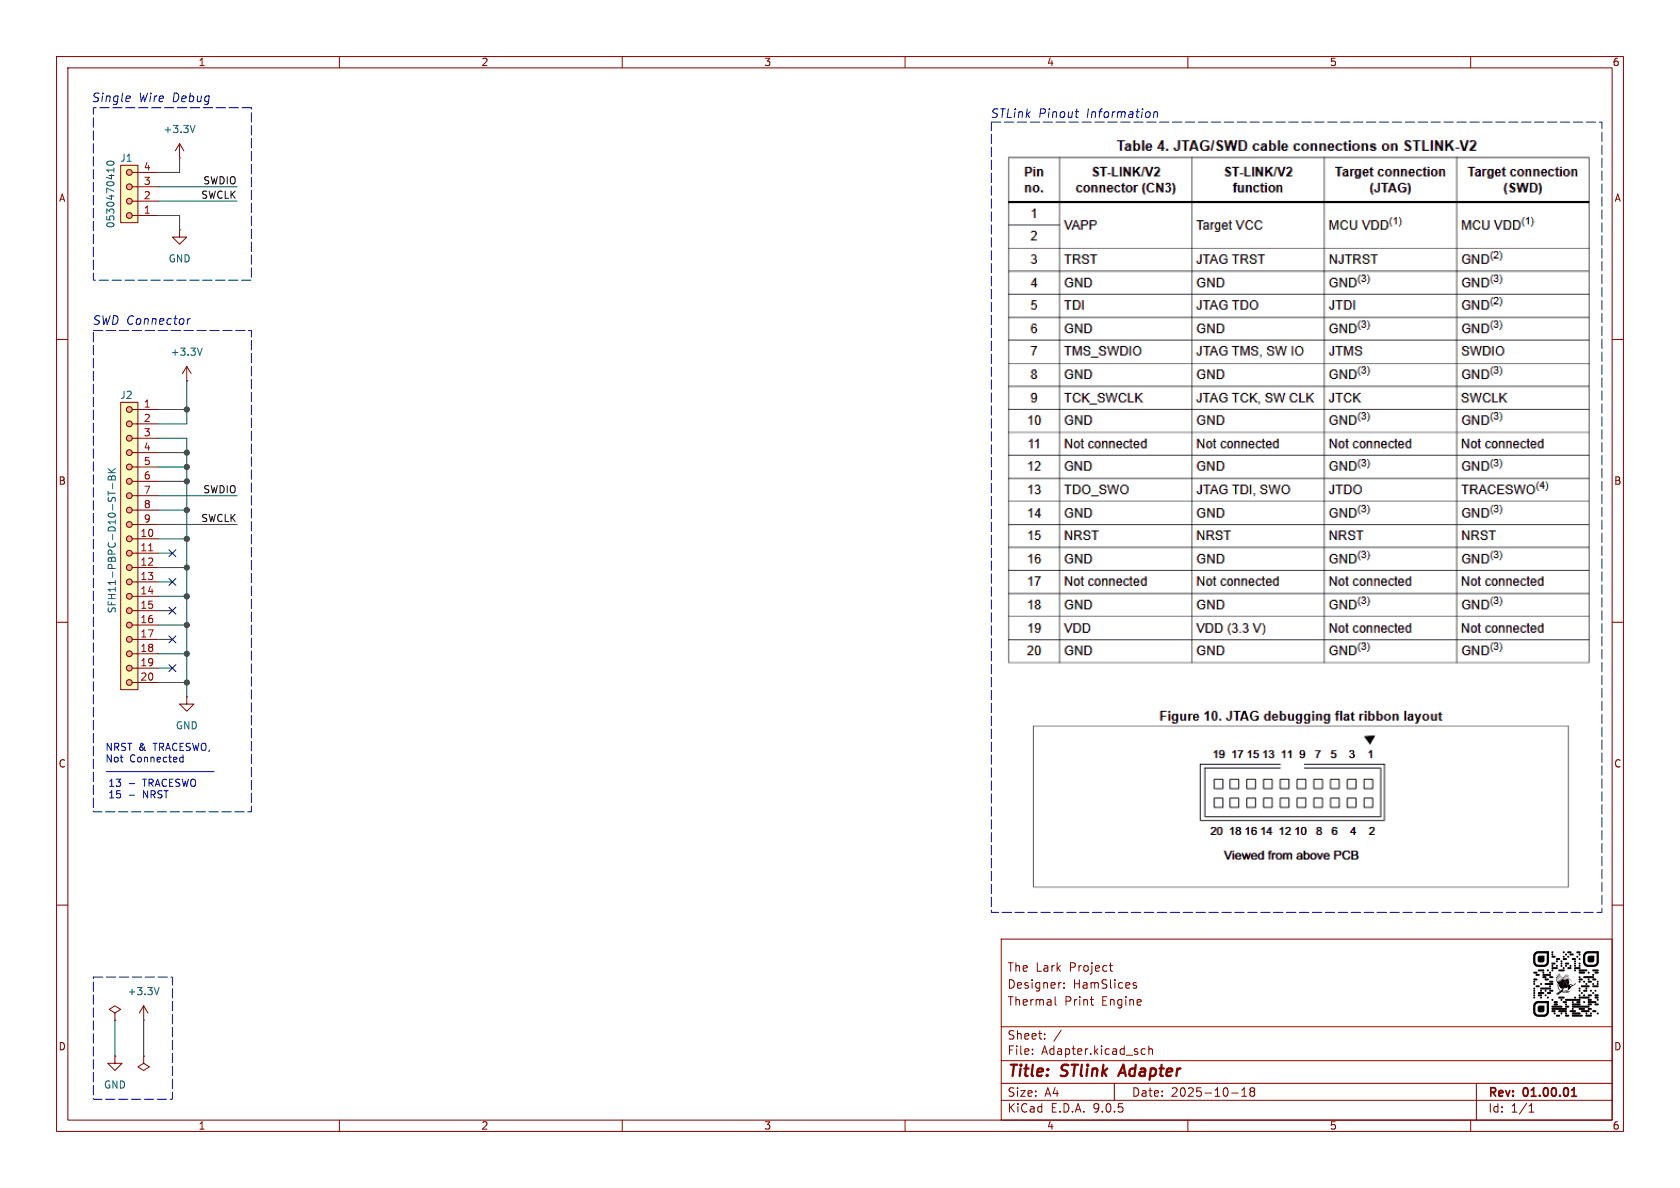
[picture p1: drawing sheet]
(kicad_sch
 (version 20250114)
 (generator "eeschema")
 (generator_version "9.0")
 (paper "A4")
 (title_block
  (title "STlink Adapter")
  (date "2025-10-18")
  (rev "01.00.01")
  (comment 1 "Thermal Print Engine")
  (comment 2 "Designer: HamSlices")
  (comment 3 "The Lark Project"))
 (lib_symbols
  (symbol "Molex:0530470410"
   (pin_names
    (offset 1.016) (hide yes)) (exclude_from_sim no) (in_bom yes) (on_board yes)
   (property "Reference" "J" (at -1.27 2.286 0) (effects (font (size 1.27 1.27))))
   (property "Value" "0530470410" (at 0.254 -10.414 0) (effects (font (size 1.27 1.27))))
   (property "Footprint" "Molex:0530470410" (at 0.508 -19.05 0) (effects (font (size 1.27 1.27)) (hide yes)))
   (property "Datasheet" "https://www.molex.com/pdm_docs/sd/530470410_sd.pdf" (at 0 -16.51 0) (effects (font (size 1.27 1.27)) (hide yes)))
   (property "Description" "Connector Header Through Hole 4 position 0.049\" (1.25mm)" (at 0 -12.446 0) (effects (font (size 1.27 1.27)) (hide yes)))
   (property "MPN" "0530470410" (at 0.254 -14.478 0) (effects (font (size 1.27 1.27)) (hide yes)))
   (symbol "0530470410_0_1"
    (polyline (pts (xy 0.508 0) (xy 1.27 0)) (stroke (width 0) (type default)) (fill (type none)))
    (polyline (pts (xy 0.508 -5.08) (xy 1.27 -5.08)) (stroke (width 0) (type default)) (fill (type none)))
    (polyline (pts (xy 1.27 -2.54) (xy 0.508 -2.54)) (stroke (width 0) (type default)) (fill (type none)))
    (polyline (pts (xy 1.27 -7.62) (xy 0.508 -7.62)) (stroke (width 0) (type default)) (fill (type none))))
   (symbol "0530470410_1_1"
    (rectangle (start -1.524 1.27) (end 1.524 -8.89) (stroke (width 0) (type solid)) (fill (type background)))
    (circle (center 0 0) (radius 0.508) (stroke (width 0) (type solid)) (fill (type color) (color 255 170 149 1)))
    (circle (center 0 -2.54) (radius 0.508) (stroke (width 0) (type solid)) (fill (type color) (color 255 169 150 1)))
    (circle (center 0 -5.08) (radius 0.508) (stroke (width 0) (type solid)) (fill (type color) (color 255 170 149 1)))
    (circle (center 0 -7.62) (radius 0.508) (stroke (width 0) (type solid)) (fill (type color) (color 255 169 150 1)))
    (pin passive line (at 5.08 0 180) (length 3.81) (name "Pin_1" (effects (font (size 1.27 1.27)))) (number "1" (effects (font (size 1.27 1.27)))))
    (pin passive line (at 5.08 -2.54 180) (length 3.81) (name "Pin_2" (effects (font (size 1.27 1.27)))) (number "2" (effects (font (size 1.27 1.27)))))
    (pin passive line (at 5.08 -5.08 180) (length 3.81) (name "Pin_3" (effects (font (size 1.27 1.27)))) (number "3" (effects (font (size 1.27 1.27)))))
    (pin passive line (at 5.08 -7.62 180) (length 3.81) (name "Pin_4" (effects (font (size 1.27 1.27)))) (number "4" (effects (font (size 1.27 1.27))))))
   (embedded_fonts no))
  (symbol "Sullins Connector Solutions:SFH11-PBPC-D10-ST-BK"
   (pin_names (hide yes)) (exclude_from_sim no) (in_bom yes) (on_board yes)
   (property "Reference" "J" (at -1.016 2.286 0) (effects (font (size 1.27 1.27))))
   (property "Value" "SFH11-PBPC-D10-ST-BK" (at 0 -50.8 0) (effects (font (size 1.27 1.27))))
   (property "Footprint" "Sullins Connector Solutions:SFH11-PBPC-D10-ST-BK" (at 0 -54.61 0) (effects (font (size 1.27 1.27)) (hide yes)))
   (property "Datasheet" "https://s3.amazonaws.com/catalogspreads-pdf/PAGE123%20.100%20SFH11%20SERIES%20FEMALE%20HDR%20ST%20RA.pdf" (at 0 -52.832 0) (effects (font (size 1.27 1.27)) (hide yes)))
   (property "Description" "20 pin connector" (at 0 -56.388 0) (effects (font (size 1.27 1.27)) (hide yes)))
   (property "MPN" "SFH11-PBPC-D10-ST-BK" (at 0 0 0) (effects (font (size 1.27 1.27)) (hide yes)))
   (symbol "SFH11-PBPC-D10-ST-BK_0_1"
    (polyline (pts (xy 0.508 0) (xy 1.27 0)) (stroke (width 0) (type default)) (fill (type none)))
    (polyline (pts (xy 0.508 -5.08) (xy 1.27 -5.08)) (stroke (width 0) (type default)) (fill (type none)))
    (polyline (pts (xy 0.508 -10.16) (xy 1.27 -10.16)) (stroke (width 0) (type default)) (fill (type none)))
    (polyline (pts (xy 0.508 -15.24) (xy 1.27 -15.24)) (stroke (width 0) (type default)) (fill (type none)))
    (polyline (pts (xy 0.508 -20.32) (xy 1.27 -20.32)) (stroke (width 0) (type default)) (fill (type none)))
    (polyline (pts (xy 0.508 -25.4) (xy 1.27 -25.4)) (stroke (width 0) (type default)) (fill (type none)))
    (polyline (pts (xy 0.508 -30.48) (xy 1.27 -30.48)) (stroke (width 0) (type default)) (fill (type none)))
    (polyline (pts (xy 0.508 -35.56) (xy 1.27 -35.56)) (stroke (width 0) (type default)) (fill (type none)))
    (polyline (pts (xy 0.508 -40.64) (xy 1.27 -40.64)) (stroke (width 0) (type default)) (fill (type none)))
    (polyline (pts (xy 0.508 -45.72) (xy 1.27 -45.72)) (stroke (width 0) (type default)) (fill (type none)))
    (polyline (pts (xy 1.27 -2.54) (xy 0.508 -2.54)) (stroke (width 0) (type default)) (fill (type none)))
    (polyline (pts (xy 1.27 -7.62) (xy 0.508 -7.62)) (stroke (width 0) (type default)) (fill (type none)))
    (polyline (pts (xy 1.27 -12.7) (xy 0.508 -12.7)) (stroke (width 0) (type default)) (fill (type none)))
    (polyline (pts (xy 1.27 -17.78) (xy 0.508 -17.78)) (stroke (width 0) (type default)) (fill (type none)))
    (polyline (pts (xy 1.27 -22.86) (xy 0.508 -22.86)) (stroke (width 0) (type default)) (fill (type none)))
    (polyline (pts (xy 1.27 -27.94) (xy 0.508 -27.94)) (stroke (width 0) (type default)) (fill (type none)))
    (polyline (pts (xy 1.27 -33.02) (xy 0.508 -33.02)) (stroke (width 0) (type default)) (fill (type none)))
    (polyline (pts (xy 1.27 -38.1) (xy 0.508 -38.1)) (stroke (width 0) (type default)) (fill (type none)))
    (polyline (pts (xy 1.27 -43.18) (xy 0.508 -43.18)) (stroke (width 0) (type default)) (fill (type none)))
    (polyline (pts (xy 1.27 -48.26) (xy 0.508 -48.26)) (stroke (width 0) (type default)) (fill (type none))))
   (symbol "SFH11-PBPC-D10-ST-BK_1_1"
    (rectangle (start -1.524 1.27) (end 1.524 -49.53) (stroke (width 0) (type solid)) (fill (type background)))
    (circle (center 0 0) (radius 0.508) (stroke (width 0) (type solid)) (fill (type color) (color 255 170 149 1)))
    (circle (center 0 -2.54) (radius 0.508) (stroke (width 0) (type solid)) (fill (type color) (color 255 169 150 1)))
    (circle (center 0 -5.08) (radius 0.508) (stroke (width 0) (type solid)) (fill (type color) (color 255 170 149 1)))
    (circle (center 0 -7.62) (radius 0.508) (stroke (width 0) (type solid)) (fill (type color) (color 255 169 150 1)))
    (circle (center 0 -10.16) (radius 0.508) (stroke (width 0) (type solid)) (fill (type color) (color 255 170 149 1)))
    (circle (center 0 -12.7) (radius 0.508) (stroke (width 0) (type solid)) (fill (type color) (color 255 169 150 1)))
    (circle (center 0 -15.24) (radius 0.508) (stroke (width 0) (type solid)) (fill (type color) (color 255 170 149 1)))
    (circle (center 0 -17.78) (radius 0.508) (stroke (width 0) (type solid)) (fill (type color) (color 255 169 150 1)))
    (circle (center 0 -20.32) (radius 0.508) (stroke (width 0) (type solid)) (fill (type color) (color 255 170 149 1)))
    (circle (center 0 -22.86) (radius 0.508) (stroke (width 0) (type solid)) (fill (type color) (color 255 169 150 1)))
    (circle (center 0 -25.4) (radius 0.508) (stroke (width 0) (type solid)) (fill (type color) (color 255 170 149 1)))
    (circle (center 0 -27.94) (radius 0.508) (stroke (width 0) (type solid)) (fill (type color) (color 255 169 150 1)))
    (circle (center 0 -30.48) (radius 0.508) (stroke (width 0) (type solid)) (fill (type color) (color 255 170 149 1)))
    (circle (center 0 -33.02) (radius 0.508) (stroke (width 0) (type solid)) (fill (type color) (color 255 169 150 1)))
    (circle (center 0 -35.56) (radius 0.508) (stroke (width 0) (type solid)) (fill (type color) (color 255 170 149 1)))
    (circle (center 0 -38.1) (radius 0.508) (stroke (width 0) (type solid)) (fill (type color) (color 255 169 150 1)))
    (circle (center 0 -40.64) (radius 0.508) (stroke (width 0) (type solid)) (fill (type color) (color 255 170 149 1)))
    (circle (center 0 -43.18) (radius 0.508) (stroke (width 0) (type solid)) (fill (type color) (color 255 169 150 1)))
    (circle (center 0 -45.72) (radius 0.508) (stroke (width 0) (type solid)) (fill (type color) (color 255 170 149 1)))
    (circle (center 0 -48.26) (radius 0.508) (stroke (width 0) (type solid)) (fill (type color) (color 255 169 150 1)))
    (pin passive line (at 5.08 0 180) (length 3.81) (name "Pin_1" (effects (font (size 1.27 1.27)))) (number "1" (effects (font (size 1.27 1.27)))))
    (pin passive line (at 5.08 -2.54 180) (length 3.81) (name "Pin_2" (effects (font (size 1.27 1.27)))) (number "2" (effects (font (size 1.27 1.27)))))
    (pin passive line (at 5.08 -5.08 180) (length 3.81) (name "Pin_3" (effects (font (size 1.27 1.27)))) (number "3" (effects (font (size 1.27 1.27)))))
    (pin passive line (at 5.08 -7.62 180) (length 3.81) (name "Pin_4" (effects (font (size 1.27 1.27)))) (number "4" (effects (font (size 1.27 1.27)))))
    (pin passive line (at 5.08 -10.16 180) (length 3.81) (name "Pin_5" (effects (font (size 1.27 1.27)))) (number "5" (effects (font (size 1.27 1.27)))))
    (pin passive line (at 5.08 -12.7 180) (length 3.81) (name "Pin_6" (effects (font (size 1.27 1.27)))) (number "6" (effects (font (size 1.27 1.27)))))
    (pin passive line (at 5.08 -15.24 180) (length 3.81) (name "Pin_7" (effects (font (size 1.27 1.27)))) (number "7" (effects (font (size 1.27 1.27)))))
    (pin passive line (at 5.08 -17.78 180) (length 3.81) (name "Pin_8" (effects (font (size 1.27 1.27)))) (number "8" (effects (font (size 1.27 1.27)))))
    (pin passive line (at 5.08 -20.32 180) (length 3.81) (name "Pin_9" (effects (font (size 1.27 1.27)))) (number "9" (effects (font (size 1.27 1.27)))))
    (pin passive line (at 5.08 -22.86 180) (length 3.81) (name "Pin_10" (effects (font (size 1.27 1.27)))) (number "10" (effects (font (size 1.27 1.27)))))
    (pin passive line (at 5.08 -25.4 180) (length 3.81) (name "Pin_11" (effects (font (size 1.27 1.27)))) (number "11" (effects (font (size 1.27 1.27)))))
    (pin passive line (at 5.08 -27.94 180) (length 3.81) (name "Pin_12" (effects (font (size 1.27 1.27)))) (number "12" (effects (font (size 1.27 1.27)))))
    (pin passive line (at 5.08 -30.48 180) (length 3.81) (name "Pin_13" (effects (font (size 1.27 1.27)))) (number "13" (effects (font (size 1.27 1.27)))))
    (pin passive line (at 5.08 -33.02 180) (length 3.81) (name "Pin_14" (effects (font (size 1.27 1.27)))) (number "14" (effects (font (size 1.27 1.27)))))
    (pin passive line (at 5.08 -35.56 180) (length 3.81) (name "Pin_15" (effects (font (size 1.27 1.27)))) (number "15" (effects (font (size 1.27 1.27)))))
    (pin passive line (at 5.08 -38.1 180) (length 3.81) (name "Pin_16" (effects (font (size 1.27 1.27)))) (number "16" (effects (font (size 1.27 1.27)))))
    (pin passive line (at 5.08 -40.64 180) (length 3.81) (name "Pin_17" (effects (font (size 1.27 1.27)))) (number "17" (effects (font (size 1.27 1.27)))))
    (pin passive line (at 5.08 -43.18 180) (length 3.81) (name "Pin_18" (effects (font (size 1.27 1.27)))) (number "18" (effects (font (size 1.27 1.27)))))
    (pin passive line (at 5.08 -45.72 180) (length 3.81) (name "Pin_19" (effects (font (size 1.27 1.27)))) (number "19" (effects (font (size 1.27 1.27)))))
    (pin passive line (at 5.08 -48.26 180) (length 3.81) (name "Pin_20" (effects (font (size 1.27 1.27)))) (number "20" (effects (font (size 1.27 1.27))))))
   (embedded_fonts no))
  (symbol "power:+3.3V"
   (power)
   (pin_numbers (hide yes))
   (pin_names
    (offset 0) (hide yes)) (exclude_from_sim no) (in_bom yes) (on_board yes)
   (property "Reference" "#PWR" (at 0 -3.81 0) (effects (font (size 1.27 1.27)) (hide yes)))
   (property "Value" "+3.3V" (at 0 3.556 0) (effects (font (size 1.27 1.27))))
   (property "Footprint" "" (at 0 0 0) (effects (font (size 1.27 1.27)) (hide yes)))
   (property "Datasheet" "" (at 0 0 0) (effects (font (size 1.27 1.27)) (hide yes)))
   (property "Description" "Power symbol creates a global label with name \"+3.3V\"" (at 0 0 0) (effects (font (size 1.27 1.27)) (hide yes)))
   (symbol "+3.3V_0_1"
    (polyline (pts (xy -0.762 1.27) (xy 0 2.54)) (stroke (width 0) (type default)) (fill (type none)))
    (polyline (pts (xy 0 2.54) (xy 0.762 1.27)) (stroke (width 0) (type default)) (fill (type none)))
    (polyline (pts (xy 0 0) (xy 0 2.54)) (stroke (width 0) (type default)) (fill (type none))))
   (symbol "+3.3V_1_1"
    (pin power_in line (at 0 0 90) (length 0) (name "~" (effects (font (size 1.27 1.27)))) (number "1" (effects (font (size 1.27 1.27))))))
   (embedded_fonts no))
  (symbol "power:GND"
   (power)
   (pin_numbers (hide yes))
   (pin_names
    (offset 0) (hide yes)) (exclude_from_sim no) (in_bom yes) (on_board yes)
   (property "Reference" "#PWR" (at 0 -6.35 0) (effects (font (size 1.27 1.27)) (hide yes)))
   (property "Value" "GND" (at 0 -3.81 0) (effects (font (size 1.27 1.27))))
   (property "Footprint" "" (at 0 0 0) (effects (font (size 1.27 1.27)) (hide yes)))
   (property "Datasheet" "" (at 0 0 0) (effects (font (size 1.27 1.27)) (hide yes)))
   (property "Description" "Power symbol creates a global label with name \"GND\" , ground" (at 0 0 0) (effects (font (size 1.27 1.27)) (hide yes)))
   (symbol "GND_0_1"
    (polyline (pts (xy 0 0) (xy 0 -1.27) (xy 1.27 -1.27) (xy 0 -2.54) (xy -1.27 -1.27) (xy 0 -1.27)) (stroke (width 0) (type default)) (fill (type none))))
   (symbol "GND_1_1"
    (pin power_in line (at 0 0 270) (length 0) (name "~" (effects (font (size 1.27 1.27)))) (number "1" (effects (font (size 1.27 1.27))))))
   (embedded_fonts no))
  (symbol "power:PWR_FLAG"
   (power)
   (pin_numbers (hide yes))
   (pin_names
    (offset 0) (hide yes)) (exclude_from_sim no) (in_bom yes) (on_board yes)
   (property "Reference" "#FLG" (at 0 1.905 0) (effects (font (size 1.27 1.27)) (hide yes)))
   (property "Value" "PWR_FLAG" (at 0 3.81 0) (effects (font (size 1.27 1.27))))
   (property "Footprint" "" (at 0 0 0) (effects (font (size 1.27 1.27)) (hide yes)))
   (property "Datasheet" "~" (at 0 0 0) (effects (font (size 1.27 1.27)) (hide yes)))
   (property "Description" "Special symbol for telling ERC where power comes from" (at 0 0 0) (effects (font (size 1.27 1.27)) (hide yes)))
   (symbol "PWR_FLAG_0_0"
    (pin power_out line (at 0 0 90) (length 0) (name "~" (effects (font (size 1.27 1.27)))) (number "1" (effects (font (size 1.27 1.27))))))
   (symbol "PWR_FLAG_0_1"
    (polyline (pts (xy 0 0) (xy 0 1.27) (xy -1.016 1.905) (xy 0 2.54) (xy 1.016 1.905) (xy 0 1.27)) (stroke (width 0) (type default)) (fill (type none))))
   (embedded_fonts no)))
 (rectangle
  (start 44.45 19.05)
  (end 16.51 49.53)
  (stroke (width 0) (type dash))
  (fill (type none)))
 (rectangle
  (start 175.26 21.59)
  (end 283.21 161.29)
  (stroke (width 0) (type dash))
  (fill (type none)))
 (rectangle
  (start 16.51 172.72)
  (end 30.48 194.31)
  (stroke (width 0) (type dash))
  (fill (type none)))
 (rectangle
  (start 16.51 58.42)
  (end 44.45 143.51)
  (stroke (width 0) (type dash))
  (fill (type none)))
 (text "STLink Pinout Information"
  (exclude_from_sim no)
  (at 175.006 20.32 0)
  (effects (font (size 1.524 1.524)
    (italic yes)) (justify left)))
 (text "NRST & TRACESWO,\nNot Connected"
  (exclude_from_sim no)
  (at 18.542 133.35 0)
  (effects (font (size 1.27 1.27)) (justify left)))
 (text "13 - TRACESWO\n15 - NRST\n"
  (exclude_from_sim no)
  (at 19.05 139.7 0)
  (effects (font (size 1.27 1.27)) (justify left)))
 (text "SWD Connector"
  (exclude_from_sim no)
  (at 33.782 56.896 0)
  (effects (font (size 1.524 1.524)
    (italic yes)) (justify right)))
 (text "Single Wire Debug"
  (exclude_from_sim no)
  (at 37.338 17.526 0)
  (effects (font (size 1.524 1.524)
    (italic yes)) (justify right)))
 (junction
  (at 33.02 110.49)
  (diameter 0)
  (color 0 0 0 0))
 (junction
  (at 33.02 90.17)
  (diameter 0)
  (color 0 0 0 0))
 (junction
  (at 33.02 72.39)
  (diameter 0)
  (color 0 0 0 0))
 (junction
  (at 33.02 95.25)
  (diameter 0)
  (color 0 0 0 0))
 (junction
  (at 33.02 120.65)
  (diameter 0)
  (color 0 0 0 0))
 (junction
  (at 33.02 82.55)
  (diameter 0)
  (color 0 0 0 0))
 (junction
  (at 33.02 115.57)
  (diameter 0)
  (color 0 0 0 0))
 (junction
  (at 33.02 100.33)
  (diameter 0)
  (color 0 0 0 0))
 (junction
  (at 33.02 105.41)
  (diameter 0)
  (color 0 0 0 0))
 (junction
  (at 33.02 85.09)
  (diameter 0)
  (color 0 0 0 0))
 (junction
  (at 33.02 80.01)
  (diameter 0)
  (color 0 0 0 0))
 (no_connect
  (at 30.48 102.87))
 (no_connect
  (at 30.48 118.11))
 (no_connect
  (at 30.48 97.79))
 (no_connect
  (at 30.48 107.95))
 (no_connect
  (at 30.48 113.03))
 (wire
  (pts (xy 27.94 72.39) (xy 33.02 72.39))
  (stroke (width 0) (type default)))
 (wire
  (pts (xy 31.75 30.48) (xy 31.75 27.94))
  (stroke (width 0) (type default)))
 (wire
  (pts (xy 27.94 115.57) (xy 33.02 115.57))
  (stroke (width 0) (type default)))
 (wire
  (pts (xy 27.94 85.09) (xy 33.02 85.09))
  (stroke (width 0) (type default)))
 (wire
  (pts (xy 27.94 74.93) (xy 33.02 74.93))
  (stroke (width 0) (type default)))
 (wire
  (pts (xy 27.94 87.63) (xy 41.91 87.63))
  (stroke (width 0) (type default)))
 (wire
  (pts (xy 33.02 77.47) (xy 33.02 80.01))
  (stroke (width 0) (type default)))
 (wire
  (pts (xy 27.94 105.41) (xy 33.02 105.41))
  (stroke (width 0) (type default)))
 (wire
  (pts (xy 30.48 118.11) (xy 27.94 118.11))
  (stroke (width 0) (type default)))
 (wire
  (pts (xy 30.48 113.03) (xy 27.94 113.03))
  (stroke (width 0) (type default)))
 (wire
  (pts (xy 27.94 120.65) (xy 33.02 120.65))
  (stroke (width 0) (type default)))
 (wire
  (pts (xy 27.94 100.33) (xy 33.02 100.33))
  (stroke (width 0) (type default)))
 (wire
  (pts (xy 33.02 85.09) (xy 33.02 90.17))
  (stroke (width 0) (type default)))
 (wire
  (pts (xy 33.02 72.39) (xy 33.02 67.31))
  (stroke (width 0) (type default)))
 (wire
  (pts (xy 27.94 80.01) (xy 33.02 80.01))
  (stroke (width 0) (type default)))
 (wire
  (pts (xy 31.75 40.64) (xy 31.75 38.1))
  (stroke (width 0) (type default)))
 (polyline
  (pts (xy 18.796 136.398) (xy 37.846 136.398))
  (stroke (width 0) (type default)))
 (wire
  (pts (xy 33.02 80.01) (xy 33.02 82.55))
  (stroke (width 0) (type default)))
 (wire
  (pts (xy 20.32 180.34) (xy 20.32 186.69))
  (stroke (width 0) (type default)))
 (wire
  (pts (xy 30.48 102.87) (xy 27.94 102.87))
  (stroke (width 0) (type default)))
 (wire
  (pts (xy 33.02 82.55) (xy 33.02 85.09))
  (stroke (width 0) (type default)))
 (wire
  (pts (xy 41.91 35.56) (xy 27.94 35.56))
  (stroke (width 0) (type default)))
 (wire
  (pts (xy 27.94 92.71) (xy 41.91 92.71))
  (stroke (width 0) (type default)))
 (wire
  (pts (xy 31.75 38.1) (xy 27.94 38.1))
  (stroke (width 0) (type default)))
 (wire
  (pts (xy 27.94 30.48) (xy 31.75 30.48))
  (stroke (width 0) (type default)))
 (wire
  (pts (xy 27.94 90.17) (xy 33.02 90.17))
  (stroke (width 0) (type default)))
 (wire
  (pts (xy 27.94 110.49) (xy 33.02 110.49))
  (stroke (width 0) (type default)))
 (wire
  (pts (xy 27.94 95.25) (xy 33.02 95.25))
  (stroke (width 0) (type default)))
 (wire
  (pts (xy 33.02 120.65) (xy 33.02 123.19))
  (stroke (width 0) (type default)))
 (wire
  (pts (xy 30.48 107.95) (xy 27.94 107.95))
  (stroke (width 0) (type default)))
 (wire
  (pts (xy 33.02 105.41) (xy 33.02 110.49))
  (stroke (width 0) (type default)))
 (wire
  (pts (xy 33.02 90.17) (xy 33.02 95.25))
  (stroke (width 0) (type default)))
 (wire
  (pts (xy 27.94 82.55) (xy 33.02 82.55))
  (stroke (width 0) (type default)))
 (wire
  (pts (xy 33.02 115.57) (xy 33.02 120.65))
  (stroke (width 0) (type default)))
 (wire
  (pts (xy 33.02 95.25) (xy 33.02 100.33))
  (stroke (width 0) (type default)))
 (wire
  (pts (xy 33.02 110.49) (xy 33.02 115.57))
  (stroke (width 0) (type default)))
 (wire
  (pts (xy 25.4 180.34) (xy 25.4 186.69))
  (stroke (width 0) (type default)))
 (wire
  (pts (xy 41.91 33.02) (xy 27.94 33.02))
  (stroke (width 0) (type default)))
 (wire
  (pts (xy 33.02 100.33) (xy 33.02 105.41))
  (stroke (width 0) (type default)))
 (wire
  (pts (xy 27.94 77.47) (xy 33.02 77.47))
  (stroke (width 0) (type default)))
 (wire
  (pts (xy 30.48 97.79) (xy 27.94 97.79))
  (stroke (width 0) (type default)))
 (wire
  (pts (xy 33.02 74.93) (xy 33.02 72.39))
  (stroke (width 0) (type default)))
 (image
  (at 229.87 71.12)
  (scale 2.22119)
  (data))
 (image
  (at 229.87 140.97)
  (scale 2.04633)
  (data))
 (image
  (at 276.86 173.99)
  (scale 0.0176724)
  (data))
 (label "SWCLK"
  (at 41.91 92.71 180)
  (effects (font (size 1.27 1.27)) (justify right bottom)))
 (label "SWDIO"
  (at 41.91 87.63 180)
  (effects (font (size 1.27 1.27)) (justify right bottom)))
 (label "SWCLK"
  (at 41.91 35.56 180)
  (effects (font (size 1.27 1.27)) (justify right bottom)))
 (label "SWDIO"
  (at 41.91 33.02 180)
  (effects (font (size 1.27 1.27)) (justify right bottom)))
 (symbol
  (lib_id "power:GND")
  (at 20.32 186.69 0)
  (mirror y)
  (unit 1)
  (exclude_from_sim no)
  (in_bom yes)
  (on_board yes)
  (dnp no)
  (fields_autoplaced yes)
  (property "Reference" "#PWR02" (at 20.32 193.04 0) (effects (font (size 1.27 1.27)) (hide yes)))
  (property "Value" "GND" (at 20.32 191.77 0) (effects (font (size 1.27 1.27))))
  (property "Footprint" "" (at 20.32 186.69 0) (effects (font (size 1.27 1.27)) (hide yes)))
  (property "Datasheet" "" (at 20.32 186.69 0) (effects (font (size 1.27 1.27)) (hide yes)))
  (property "Description" "Power symbol creates a global label with name \"GND\" , ground" (at 20.32 186.69 0) (effects (font (size 1.27 1.27)) (hide yes)))
  (pin "1"))
 (symbol
  (lib_id "power:GND")
  (at 31.75 40.64 0)
  (mirror y)
  (unit 1)
  (exclude_from_sim no)
  (in_bom yes)
  (on_board yes)
  (dnp no)
  (fields_autoplaced yes)
  (property "Reference" "#PWR0170" (at 31.75 46.99 0) (effects (font (size 1.27 1.27)) (hide yes)))
  (property "Value" "GND" (at 31.75 45.72 0) (effects (font (size 1.27 1.27))))
  (property "Footprint" "" (at 31.75 40.64 0) (effects (font (size 1.27 1.27)) (hide yes)))
  (property "Datasheet" "" (at 31.75 40.64 0) (effects (font (size 1.27 1.27)) (hide yes)))
  (property "Description" "Power symbol creates a global label with name \"GND\" , ground" (at 31.75 40.64 0) (effects (font (size 1.27 1.27)) (hide yes)))
  (pin "1"))
 (symbol
  (lib_id "power:PWR_FLAG")
  (at 25.4 186.69 180)
  (unit 1)
  (exclude_from_sim no)
  (in_bom yes)
  (on_board yes)
  (dnp no)
  (fields_autoplaced yes)
  (property "Reference" "#FLG02" (at 25.4 188.595 0) (effects (font (size 1.27 1.27)) (hide yes)))
  (property "Value" "PWR_FLAG" (at 25.4 191.77 0) (effects (font (size 1.27 1.27)) (hide yes)))
  (property "Footprint" "" (at 25.4 186.69 0) (effects (font (size 1.27 1.27)) (hide yes)))
  (property "Datasheet" "~" (at 25.4 186.69 0) (effects (font (size 1.27 1.27)) (hide yes)))
  (property "Description" "Special symbol for telling ERC where power comes from" (at 25.4 186.69 0) (effects (font (size 1.27 1.27)) (hide yes)))
  (pin "1"))
 (symbol
  (lib_id "power:PWR_FLAG")
  (at 20.32 180.34 0)
  (unit 1)
  (exclude_from_sim no)
  (in_bom yes)
  (on_board yes)
  (dnp no)
  (fields_autoplaced yes)
  (property "Reference" "#FLG01" (at 20.32 178.435 0) (effects (font (size 1.27 1.27)) (hide yes)))
  (property "Value" "PWR_FLAG" (at 20.32 175.26 0) (effects (font (size 1.27 1.27)) (hide yes)))
  (property "Footprint" "" (at 20.32 180.34 0) (effects (font (size 1.27 1.27)) (hide yes)))
  (property "Datasheet" "~" (at 20.32 180.34 0) (effects (font (size 1.27 1.27)) (hide yes)))
  (property "Description" "Special symbol for telling ERC where power comes from" (at 20.32 180.34 0) (effects (font (size 1.27 1.27)) (hide yes)))
  (pin "1"))
 (symbol
  (lib_id "power:+3.3V")
  (at 31.75 27.94 0)
  (mirror y)
  (unit 1)
  (exclude_from_sim no)
  (in_bom yes)
  (on_board yes)
  (dnp no)
  (fields_autoplaced yes)
  (property "Reference" "#PWR0169" (at 31.75 31.75 0) (effects (font (size 1.27 1.27)) (hide yes)))
  (property "Value" "+3.3V" (at 31.75 22.86 0) (effects (font (size 1.27 1.27))))
  (property "Footprint" "" (at 31.75 27.94 0) (effects (font (size 1.27 1.27)) (hide yes)))
  (property "Datasheet" "" (at 31.75 27.94 0) (effects (font (size 1.27 1.27)) (hide yes)))
  (property "Description" "Power symbol creates a global label with name \"+3.3V\"" (at 31.75 27.94 0) (effects (font (size 1.27 1.27)) (hide yes)))
  (pin "1"))
 (symbol
  (lib_id "Sullins Connector Solutions:SFH11-PBPC-D10-ST-BK")
  (at 22.86 72.39 0)
  (unit 1)
  (exclude_from_sim no)
  (in_bom yes)
  (on_board yes)
  (dnp no)
  (property "Reference" "J2" (at 22.352 69.85 0) (effects (font (size 1.27 1.27))))
  (property "Value" "SFH11-PBPC-D10-ST-BK" (at 19.812 95.504 90) (effects (font (size 1.27 1.27))))
  (property "Footprint" "Sullins Connector Solutions:SFH11-PBPC-D10-ST-BK" (at 22.86 127 0) (effects (font (size 1.27 1.27)) (hide yes)))
  (property "Datasheet" "https://s3.amazonaws.com/catalogspreads-pdf/PAGE123%20.100%20SFH11%20SERIES%20FEMALE%20HDR%20ST%20RA.pdf" (at 22.86 125.222 0) (effects (font (size 1.27 1.27)) (hide yes)))
  (property "Description" "20 pin connector" (at 22.86 128.778 0) (effects (font (size 1.27 1.27)) (hide yes)))
  (property "MPN" "SFH11-PBPC-D10-ST-BK" (at 22.86 72.39 0) (effects (font (size 1.27 1.27)) (hide yes)))
  (pin "4")
  (pin "14")
  (pin "16")
  (pin "3")
  (pin "7")
  (pin "11")
  (pin "12")
  (pin "10")
  (pin "9")
  (pin "1")
  (pin "8")
  (pin "2")
  (pin "5")
  (pin "15")
  (pin "17")
  (pin "18")
  (pin "19")
  (pin "6")
  (pin "13")
  (pin "20"))
 (symbol
  (lib_id "power:+3.3V")
  (at 25.4 180.34 0)
  (mirror y)
  (unit 1)
  (exclude_from_sim no)
  (in_bom yes)
  (on_board yes)
  (dnp no)
  (fields_autoplaced yes)
  (property "Reference" "#PWR01" (at 25.4 184.15 0) (effects (font (size 1.27 1.27)) (hide yes)))
  (property "Value" "+3.3V" (at 25.4 175.26 0) (effects (font (size 1.27 1.27))))
  (property "Footprint" "" (at 25.4 180.34 0) (effects (font (size 1.27 1.27)) (hide yes)))
  (property "Datasheet" "" (at 25.4 180.34 0) (effects (font (size 1.27 1.27)) (hide yes)))
  (property "Description" "Power symbol creates a global label with name \"+3.3V\"" (at 25.4 180.34 0) (effects (font (size 1.27 1.27)) (hide yes)))
  (pin "1"))
 (symbol
  (lib_id "Molex:0530470410")
  (at 22.86 38.1 0)
  (mirror x)
  (unit 1)
  (exclude_from_sim no)
  (in_bom yes)
  (on_board yes)
  (dnp no)
  (property "Reference" "J1" (at 22.352 27.94 0) (effects (font (size 1.27 1.27))))
  (property "Value" "0530470410" (at 19.558 34.29 90) (effects (font (size 1.27 1.27))))
  (property "Footprint" "Molex:0530470410" (at 23.368 19.05 0) (effects (font (size 1.27 1.27)) (hide yes)))
  (property "Datasheet" "https://www.molex.com/pdm_docs/sd/530470410_sd.pdf" (at 22.86 21.59 0) (effects (font (size 1.27 1.27)) (hide yes)))
  (property "Description" "Connector Header Through Hole 4 position 0.049\" (1.25mm)" (at 22.86 25.654 0) (effects (font (size 1.27 1.27)) (hide yes)))
  (property "MPN" "0530470410" (at 23.114 23.622 0) (effects (font (size 1.27 1.27)) (hide yes)))
  (pin "2")
  (pin "3")
  (pin "1")
  (pin "4"))
 (symbol
  (lib_id "power:GND")
  (at 33.02 123.19 0)
  (mirror y)
  (unit 1)
  (exclude_from_sim no)
  (in_bom yes)
  (on_board yes)
  (dnp no)
  (fields_autoplaced yes)
  (property "Reference" "#PWR04" (at 33.02 129.54 0) (effects (font (size 1.27 1.27)) (hide yes)))
  (property "Value" "GND" (at 33.02 128.27 0) (effects (font (size 1.27 1.27))))
  (property "Footprint" "" (at 33.02 123.19 0) (effects (font (size 1.27 1.27)) (hide yes)))
  (property "Datasheet" "" (at 33.02 123.19 0) (effects (font (size 1.27 1.27)) (hide yes)))
  (property "Description" "Power symbol creates a global label with name \"GND\" , ground" (at 33.02 123.19 0) (effects (font (size 1.27 1.27)) (hide yes)))
  (pin "1"))
 (symbol
  (lib_id "power:+3.3V")
  (at 33.02 67.31 0)
  (mirror y)
  (unit 1)
  (exclude_from_sim no)
  (in_bom yes)
  (on_board yes)
  (dnp no)
  (fields_autoplaced yes)
  (property "Reference" "#PWR03" (at 33.02 71.12 0) (effects (font (size 1.27 1.27)) (hide yes)))
  (property "Value" "+3.3V" (at 33.02 62.23 0) (effects (font (size 1.27 1.27))))
  (property "Footprint" "" (at 33.02 67.31 0) (effects (font (size 1.27 1.27)) (hide yes)))
  (property "Datasheet" "" (at 33.02 67.31 0) (effects (font (size 1.27 1.27)) (hide yes)))
  (property "Description" "Power symbol creates a global label with name \"+3.3V\"" (at 33.02 67.31 0) (effects (font (size 1.27 1.27)) (hide yes)))
  (pin "1"))
 (sheet_instances
  (path ""
   (page "1")))
 (embedded_fonts no))
